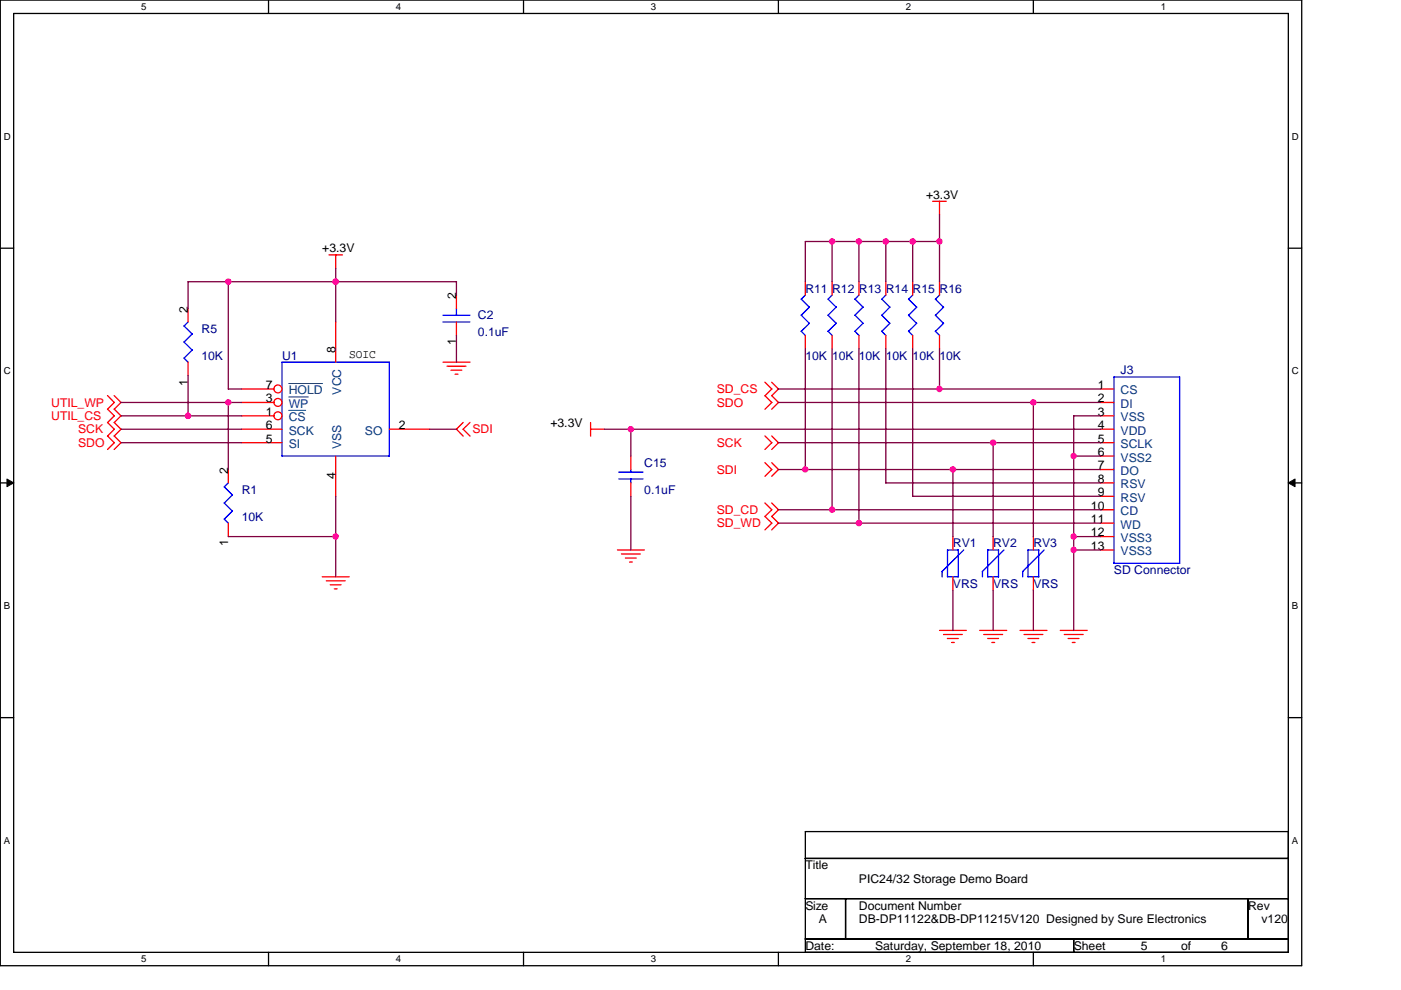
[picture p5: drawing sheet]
<svg xmlns="http://www.w3.org/2000/svg" width="297mm" height="210mm" viewBox="0 0 297 210" stroke-linecap="round" stroke-linejoin="round" font-family="sans-serif">
<path d="M.1 0h275.9v204.8h-275.9zM2.9 2.9h270.3v199.1h-270.3z" fill="none" stroke="#000" stroke-width=".28"/>
<g fill="#fff">
<path d="M29.9 .3h1.1v2.3h-1.1z"/>
<path d="M29.9 202.3h1.1v2.3h-1.1z"/>
</g>
<path d="M56.9 0v2.9M56.9 202v2.8" fill="none" stroke="#000" stroke-width=".28"/>
<g fill="#fff">
<path d="M83.9 .3h1.2v2.3h-1.2z"/>
<path d="M83.9 202.3h1.2v2.3h-1.2z"/>
</g>
<path d="M111 0v2.9M111 202v2.8" fill="none" stroke="#000" stroke-width=".28"/>
<g fill="#fff">
<path d="M138 .3h1.1v2.3h-1.1z"/>
<path d="M138 202.3h1.1v2.3h-1.1z"/>
</g>
<path d="M165 0v2.9M165 202v2.8" fill="none" stroke="#000" stroke-width=".28"/>
<g fill="#fff">
<path d="M192 .3h1.2v2.3h-1.2z"/>
<path d="M192 202.3h1.2v2.3h-1.2z"/>
</g>
<path d="M219.1 0v2.9M219.1 202v2.8" fill="none" stroke="#000" stroke-width=".28"/>
<g fill="#fff">
<path d="M246.1 .3h1.1v2.3h-1.1z"/>
<path d="M246.1 202.3h1.1v2.3h-1.1z"/>
<path d="M.8 27.7h1.5v2.3h-1.5z"/>
<path d="M273.9 27.7h1.5v2.3h-1.5z"/>
<path d="M.8 77.5h1.5v2.3h-1.5z"/>
<path d="M273.9 77.5h1.5v2.3h-1.5z"/>
</g>
<path d="M.1 52.6h2.8M273.2 52.6h2.8" fill="none" stroke="#000" stroke-width=".28"/>
<g fill="#fff">
<path d="M.8 127.3h1.4v2.3h-1.4z"/>
<path d="M273.9 127.3h1.3v2.3h-1.3z"/>
</g>
<path d="M.1 102.4h2.8M273.2 102.4h2.8" fill="none" stroke="#000" stroke-width=".28"/>
<path d="M1.5 101.6l1.4 .8-1.4 .8zM273.2 102.4l1.4-.8v1.6z" fill="#000" stroke="#000" stroke-width=".21"/>
<g fill="#fff">
<path d="M.8 177.1h1.4v2.3h-1.4z"/>
<path d="M273.9 177.1h1.3v2.3h-1.3z"/>
</g>
<path d="M.1 152.2h2.8M273.2 152.2h2.8M170.7 176.4h102.5v25.6h-102.5zM170.7 182.1h102.5M170.7 190.6h102.5M170.7 199.2h102.5M179.3 190.6v8.6M227.6 199.2v2.8M264.6 190.6v8.6" fill="none" stroke="#000" stroke-width=".28"/>
<g fill="none" stroke="#f00" stroke-width=".28">
<path d="M69.7 54.1h2.9M71.2 54.1v2.8M170.7 59.8v2.8M176.4 59.8v2.8M182.1 59.8v2.8M187.8 59.8v2.8M193.5 59.8v2.8M197.7 42.7h2.9M199.2 42.7v2.9M199.2 59.8v2.8M39.9 65.4v2.9M39.9 76.8v2.9"/>
<path d="M71.2 68.3v8.5M93.9 76.8h5.7M94.8 77.7h4M95.6 78.5h2.3M96.5 79.4h.6M96.8 62.6v2.8M96.8 68.3v2.8M170.7 71.1v2.9M176.4 71.1v2.9M182.1 71.1v2.9M187.8 71.1v2.9M193.5 71.1v2.9"/>
<path d="M199.2 71.1v2.9M22.8 83.9l1.4 1.5-1.4 1.4M22.8 86.8l1.4 1.4-1.4 1.4M22.8 92.5l1.4 1.4-1.4 1.4M22.8 89.6l1.4 1.4-1.4 1.5M24.2 83.9l1.5 1.5-1.5 1.4M24.2 86.8l1.5 1.4-1.5 1.4M24.2 92.5l1.5 1.4-1.5 1.4M24.2 89.6l1.5 1.4-1.5 1.5M48.4 99.6v2.8M51.3 91h8.5M51.3 93.9h8.5"/>
<path d="M51.3 88.2h6.8M51.3 85.4h6.8M51.3 82.5h6.8M71.2 96.7v8.6M82.5 91h8.6M98.2 89.6l-1.4 1.4 1.4 1.5M99.6 89.6l-1.4 1.4 1.4 1.5M125.2 91h2.9M125.2 89.6v2.9M133.7 96.7v2.9M162.2 83.9l1.4 1.5-1.4 1.4M162.2 81.1l1.4 1.4-1.4 1.4"/>
<path d="M162.2 92.5l1.4 1.4-1.4 1.4M162.2 98.1l1.4 1.5-1.4 1.4M163.6 83.9l1.5 1.5-1.5 1.4M163.6 81.1l1.5 1.4-1.5 1.4M163.6 92.5l1.5 1.4-1.5 1.4M163.6 98.1l1.5 1.5-1.5 1.4M233.3 91h2.9M233.3 93.9h2.9M233.3 88.2h2.9M233.3 85.4h2.9M233.3 82.5h2.9M233.3 96.7h2.9"/>
<path d="M233.3 99.6h2.9M48.4 111v2.8M130.9 116.6h5.7M131.8 117.5h4M132.6 118.4h2.3M133.5 119.2h.6M133.7 102.4v2.9M162.2 106.7l1.4 1.4-1.4 1.5M162.2 109.5l1.4 1.5-1.4 1.4M163.6 106.7l1.5 1.4-1.5 1.5M163.6 109.5l1.5 1.5-1.5 1.4M202 113.8v2.8"/>
<path d="M210.6 113.8v2.8M219.1 113.8v2.8M233.3 116.6h2.9M233.3 102.4h2.9M233.3 105.3h2.9M233.3 108.1h2.9M233.3 111h2.9M233.3 113.8h2.9M68.3 122.3h5.7M69.2 123.2h4M70 124h2.3M70.9 124.9h.6"/>
<path d="M199.2 133.7h5.7M200 134.6h4M200.9 135.4h2.3M201.8 136.3h.5M202 122.3v2.9M207.7 133.7h5.7M208.6 134.6h4M209.4 135.4h2.3M210.3 136.3h.6M210.6 122.3v2.9M216.3 133.7h5.7M217.1 134.6h4"/>
<path d="M217.9 135.4h2.3M218.8 136.3h.6M219.1 122.3v2.9M224.8 133.7h5.7M225.7 134.6h4M226.5 135.4h2.3M227.3 136.3h.6"/>
<circle cx="58.9" cy="88.2" r=".84"/>
<circle cx="58.9" cy="82.5" r=".84"/>
<circle cx="58.9" cy="85.4" r=".84"/>
</g>
<g fill="none" stroke="#00f" stroke-width=".28">
<path d="M39 69.1l1.7 1.7M39.9 68.3l-.9 .9M40.8 74.2l-1.8 1.7 .9 .9M40.8 70.8l-1.8 1.7 1.7 1.8M59.8 76.8h22.7v19.9h-22.7zM93.9 68.3h5.7M93.9 66.9h5.7M96.8 65.4v1.5M169.9 70.3l.8 .8M170.8 62.6l-.9 .8 1.7 1.8M171.6 68.6l-1.7 1.7M171.6 65.1l-1.7 1.7 1.7 1.8"/>
<path d="M175.6 70.3l.8 .8M176.4 62.6l-.8 .8 1.7 1.7-1.7 1.7 1.7 1.8M177.3 68.6l-1.7 1.7M181.2 70.3l.9 .8M181.2 66.8l1.8 1.8M181.2 63.4l1.8 1.8M182.1 62.6l-.8 .9M183 68.6l-1.7 1.7M183 65.1l-1.7 1.8M186.9 70.3l.9 .8M187.8 62.6l-.9 .8 1.8 1.8M188.7 68.6l-1.7 1.7"/>
<path d="M188.7 65.1l-1.8 1.7 1.8 1.8M192.6 70.3l.9 .8M193.5 62.6l-.9 .8 1.8 1.7-1.8 1.7 1.7 1.8M194.4 68.6l-1.8 1.7M198.3 70.3l.9 .8M198.3 66.8l1.7 1.8M198.3 63.4l1.8 1.7-1.8 1.8M199.2 62.6l-.9 .9M200.1 68.6l-1.8 1.7M236.2 79.9h13.9v39.6h-13.9zM133.7 99.6v.6M48.4 102.4l-.9 .9 1.8 1.7"/>
<path d="M49.3 105l-1.8 1.7 1.8 1.7-1.8 1.7 .9 .9M131.2 101.6h5.1M131.2 100.1h5.1M133.7 101.6v.8M200.9 116.6h2.3M200.9 116.6v5.7h2.3M203.2 116.6v5.8M204.3 116.6l-4.6 4.6v1.2M209.4 116.6h2.3v5.8M209.4 116.6v5.7h2.3M212.8 116.6l-4.5 4.6M218 116.6h2.3l-.1 5.8"/>
<path d="M218 116.6l-.1 5.7h2.3M221.4 116.6l-4.6 4.6M208.3 121.2v1.2M216.8 121.2v1.2"/>
</g>
<path d="M61.2 87h3.6M61.2 84.2h4.2M61.2 81.3h7.2" fill="none" stroke="#004080" stroke-width=".21"/>
<g fill="none" stroke="#800040" stroke-width=".28">
<path d="M48.4 59.8v22.7h2.9M71.2 56.9v11.4M176.4 51.2v8.6M182.1 51.2v8.6M187.8 51.2v8.6M193.5 51.2v8.6M199.2 45.5v14.3M199.2 51.2h-28.5v8.6M39.9 79.7v8.5M96.8 62.6v-2.8h-56.9v5.7M96.8 71.1v5.7M170.7 74v25.6"/>
<path d="M176.4 74v34.1M182.1 74v37M187.8 74v28.4M193.5 74v31.3h39.8M199.2 74v8.5M25.7 93.9h25.6M25.7 91h25.6M25.7 85.4h25.6M25.7 88.2h25.6M48.4 85.4v14.2M91.1 91h5.7M128.1 91h105.2"/>
<path d="M133.7 91v5.8M165.1 93.9h68.2M165.1 99.6h68.2M165.1 82.5h68.2M165.1 85.4h68.2M202 99.6v14.2M210.6 93.9v19.9M219.1 85.4v28.4M227.6 96.7h5.7M233.3 88.2h-5.7v45.5M48.4 113.8h22.8M71.2 105.3v17.1"/>
<path d="M133.7 105.3v11.4M165.1 108.1h68.2M165.1 111h68.2M187.8 102.4h45.5M227.6 113.8h5.7M227.6 116.6h5.7M202 125.2v8.5M210.6 125.2v8.5M219.1 125.2v8.5"/>
</g>
<g fill="#f0f" stroke="#f0f" stroke-width=".28">
<circle cx="227.6" cy="96.7" r=".56"/>
<circle cx="187.8" cy="51.2" r=".57"/>
<circle cx="182.1" cy="51.2" r=".57"/>
<circle cx="133.7" cy="91" r=".55"/>
<circle cx="176.4" cy="51.2" r=".56"/>
<circle cx="202" cy="99.6" r=".56"/>
<circle cx="219.1" cy="85.3" r=".55"/>
<circle cx="210.5" cy="93.9" r=".57"/>
<circle cx="182.1" cy="110.9" r=".57"/>
<circle cx="176.4" cy="108.1" r=".56"/>
<circle cx="227.6" cy="113.8" r=".55"/>
<circle cx="227.6" cy="116.6" r=".56"/>
<circle cx="199.2" cy="82.5" r=".56"/>
<circle cx="193.5" cy="51.2" r=".57"/>
<circle cx="170.7" cy="99.6" r=".55"/>
<circle cx="199.2" cy="51.2" r=".56"/>
<circle cx="71.2" cy="113.8" r=".55"/>
<circle cx="48.4" cy="85.3" r=".55"/>
<circle cx="71.2" cy="59.7" r=".56"/>
<circle cx="39.9" cy="88.2" r=".57"/>
<circle cx="48.4" cy="59.7" r=".56"/>
</g>
<g font-size="2.6">
<text x="196.3" y="42.1">+3.3V</text>
<text x="68.3" y="53.5">+3.3V</text>
<text x="96.7" y="63.5" transform="rotate(-90 96.7 63.5)">2</text>
<text x="39.9" y="66.3" transform="rotate(-90 39.9 66.3)">2</text>
<text x="71.2" y="74.8" transform="rotate(-90 71.2 74.8)">8</text>
<text x="74" y="76">SOIC</text>
<text x="96.7" y="73.2" transform="rotate(-90 96.7 73.2)">1</text>
<text x="39.9" y="81.8" transform="rotate(-90 39.9 81.8)">1</text>
<text x="56.4" y="82.5">7</text>
<text x="232.7" y="82.5">1</text>
<text x="56.4" y="88.2">1</text>
<text x="56.4" y="85.3">3</text>
<text x="232.7" y="85.3">2</text>
<text x="232.7" y="88.2">3</text>
<text x="56.4" y="93.9">5</text>
<text x="56.4" y="91">6</text>
<text x="84.5" y="91">2</text>
<text x="116.7" y="90.5">+3.3V</text>
<text x="232.7" y="91">4</text>
<text x="232.7" y="93.9">5</text>
<text x="48.4" y="100.4" transform="rotate(-90 48.4 100.4)">2</text>
<text x="71.2" y="101.7" transform="rotate(-90 71.2 101.7)">4</text>
<text x="232.7" y="96.7">6</text>
<text x="232.7" y="99.6">7</text>
<text x="232.7" y="102.4">8</text>
<text x="232.7" y="105.2">9</text>
<text x="231.3" y="108.1">10</text>
<text x="231.3" y="110.9">11</text>
<text x="231.3" y="113.8">12</text>
<text x="48.4" y="115.9" transform="rotate(-90 48.4 115.9)">1</text>
<text x="231.3" y="116.6">13</text>
<text x="170.7" y="184.4">Title</text>
<text x="182.1" y="187.2">PIC24/32 Storage Demo Board</text>
<text x="170.7" y="192.9">Size</text>
<text x="173.6" y="195.8">A</text>
<text x="182.1" y="192.9">Document Number</text>
<text x="182.1" y="195.8">DB-DP11122&amp;DB-DP11215V120 Designed by Sure Electronics</text>
<text x="264.6" y="192.9">Rev</text>
<text x="267.4" y="195.8">v120</text>
<text x="170.7" y="201.5">Date:</text>
<text x="185.5" y="201.5">Saturday, September 18, 2010</text>
<text x="227.6" y="201.5">Sheet</text>
<text x="241.9" y="201.5">5</text>
<text x="250.4" y="201.5">of</text>
<text x="258.9" y="201.5">6</text>
</g>
<g font-size="2.6" fill="#000080">
<text x="170.7" y="62.1">R11 R12</text>
<text x="182.1" y="62.1">R13</text>
<text x="187.8" y="62.1">R14</text>
<text x="193.5" y="62.1">R15 R16</text>
<text x="42.7" y="70.6">R5</text>
<text x="101.3" y="67.8">C2</text>
<text x="101.3" y="71.2">0.1uF</text>
<text x="42.7" y="76.3">10K</text>
<text x="59.8" y="76.3">U1</text>
<text x="170.7" y="76.3">10K 10K</text>
<text x="182.1" y="76.3">10K</text>
<text x="187.8" y="76.3">10K</text>
<text x="193.5" y="76.3">10K 10K</text>
<text x="237.6" y="79.4">J3</text>
<text x="136.6" y="99">C15</text>
<text x="51.3" y="104.7">R1</text>
<text x="136.6" y="104.7">0.1uF</text>
<text x="51.3" y="110.4">10K</text>
<text x="202" y="116.1">RV1</text>
<text x="210.6" y="116.1">RV2</text>
<text x="219.1" y="116.1">RV3</text>
<text x="202" y="124.7">VRS</text>
<text x="210.6" y="124.7">VRS</text>
<text x="219.1" y="124.7">VRS</text>
<text x="236.2" y="121.8">SD Connector</text>
</g>
<g font-size="2.6" fill="#004080">
<text x="61.2" y="83.7">HOLD</text>
<text x="72.4" y="83.7" transform="rotate(-90 72.4 83.7)">VCC</text>
<text x="237.6" y="83.7">CS</text>
<text x="61.2" y="89.4">CS</text>
<text x="61.2" y="86.5">WP</text>
<text x="237.6" y="86.5">DI</text>
<text x="237.6" y="89.4">VSS</text>
<text x="61.2" y="95.1">SI</text>
<text x="61.2" y="92.2">SCK</text>
<text x="72.4" y="95.3" transform="rotate(-90 72.4 95.3)">VSS</text>
<text x="77.4" y="92.2">SO</text>
<text x="237.6" y="92.2">VDD</text>
<text x="237.6" y="95.1">SCLK</text>
<text x="237.6" y="97.9">VSS2</text>
<text x="237.6" y="100.8">DO</text>
<text x="237.6" y="103.6">RSV</text>
<text x="237.6" y="106.4">RSV</text>
<text x="237.6" y="109.3">CD</text>
<text x="237.6" y="112.1">WD</text>
<text x="237.6" y="115">VSS3</text>
<text x="237.6" y="117.8">VSS3</text>
</g>
<g font-size="2.6" fill="#f00">
<text x="152" y="83.4">SD_CS</text>
<text x="10.9" y="86.2">UTIL_WP</text>
<text x="10.9" y="89.1">UTIL_CS</text>
<text x="152" y="86.2">SDO</text>
<text x="16.5" y="94.8">SDO</text>
<text x="16.5" y="91.9">SCK</text>
<text x="100.2" y="91.9">SDI</text>
<text x="152" y="94.8">SCK</text>
<text x="152" y="100.5">SDI</text>
<text x="152" y="109">SD_CD</text>
<text x="152" y="111.8">SD_WD</text>
</g>
<g font-size="2">
<text x="29.9" y="2.1">5</text>
<text x="83.9" y="2.1">4</text>
<text x="138" y="2.1">3</text>
<text x="192" y="2.1">2</text>
<text x="246.1" y="2.1">1</text>
<text x=".8" y="29.6">D</text>
<text x="273.9" y="29.6">D</text>
<text x=".8" y="79.4">C</text>
<text x="273.9" y="79.4">C</text>
<text x=".8" y="129.2">B</text>
<text x="273.9" y="129.2">B</text>
<text x=".8" y="178.9">A</text>
<text x="273.9" y="178.9">A</text>
<text x="29.9" y="204.1">5</text>
<text x="83.9" y="204.1">4</text>
<text x="138" y="204.1">3</text>
<text x="192" y="204.1">2</text>
<text x="246.1" y="204.1">1</text>
</g>
</svg>
